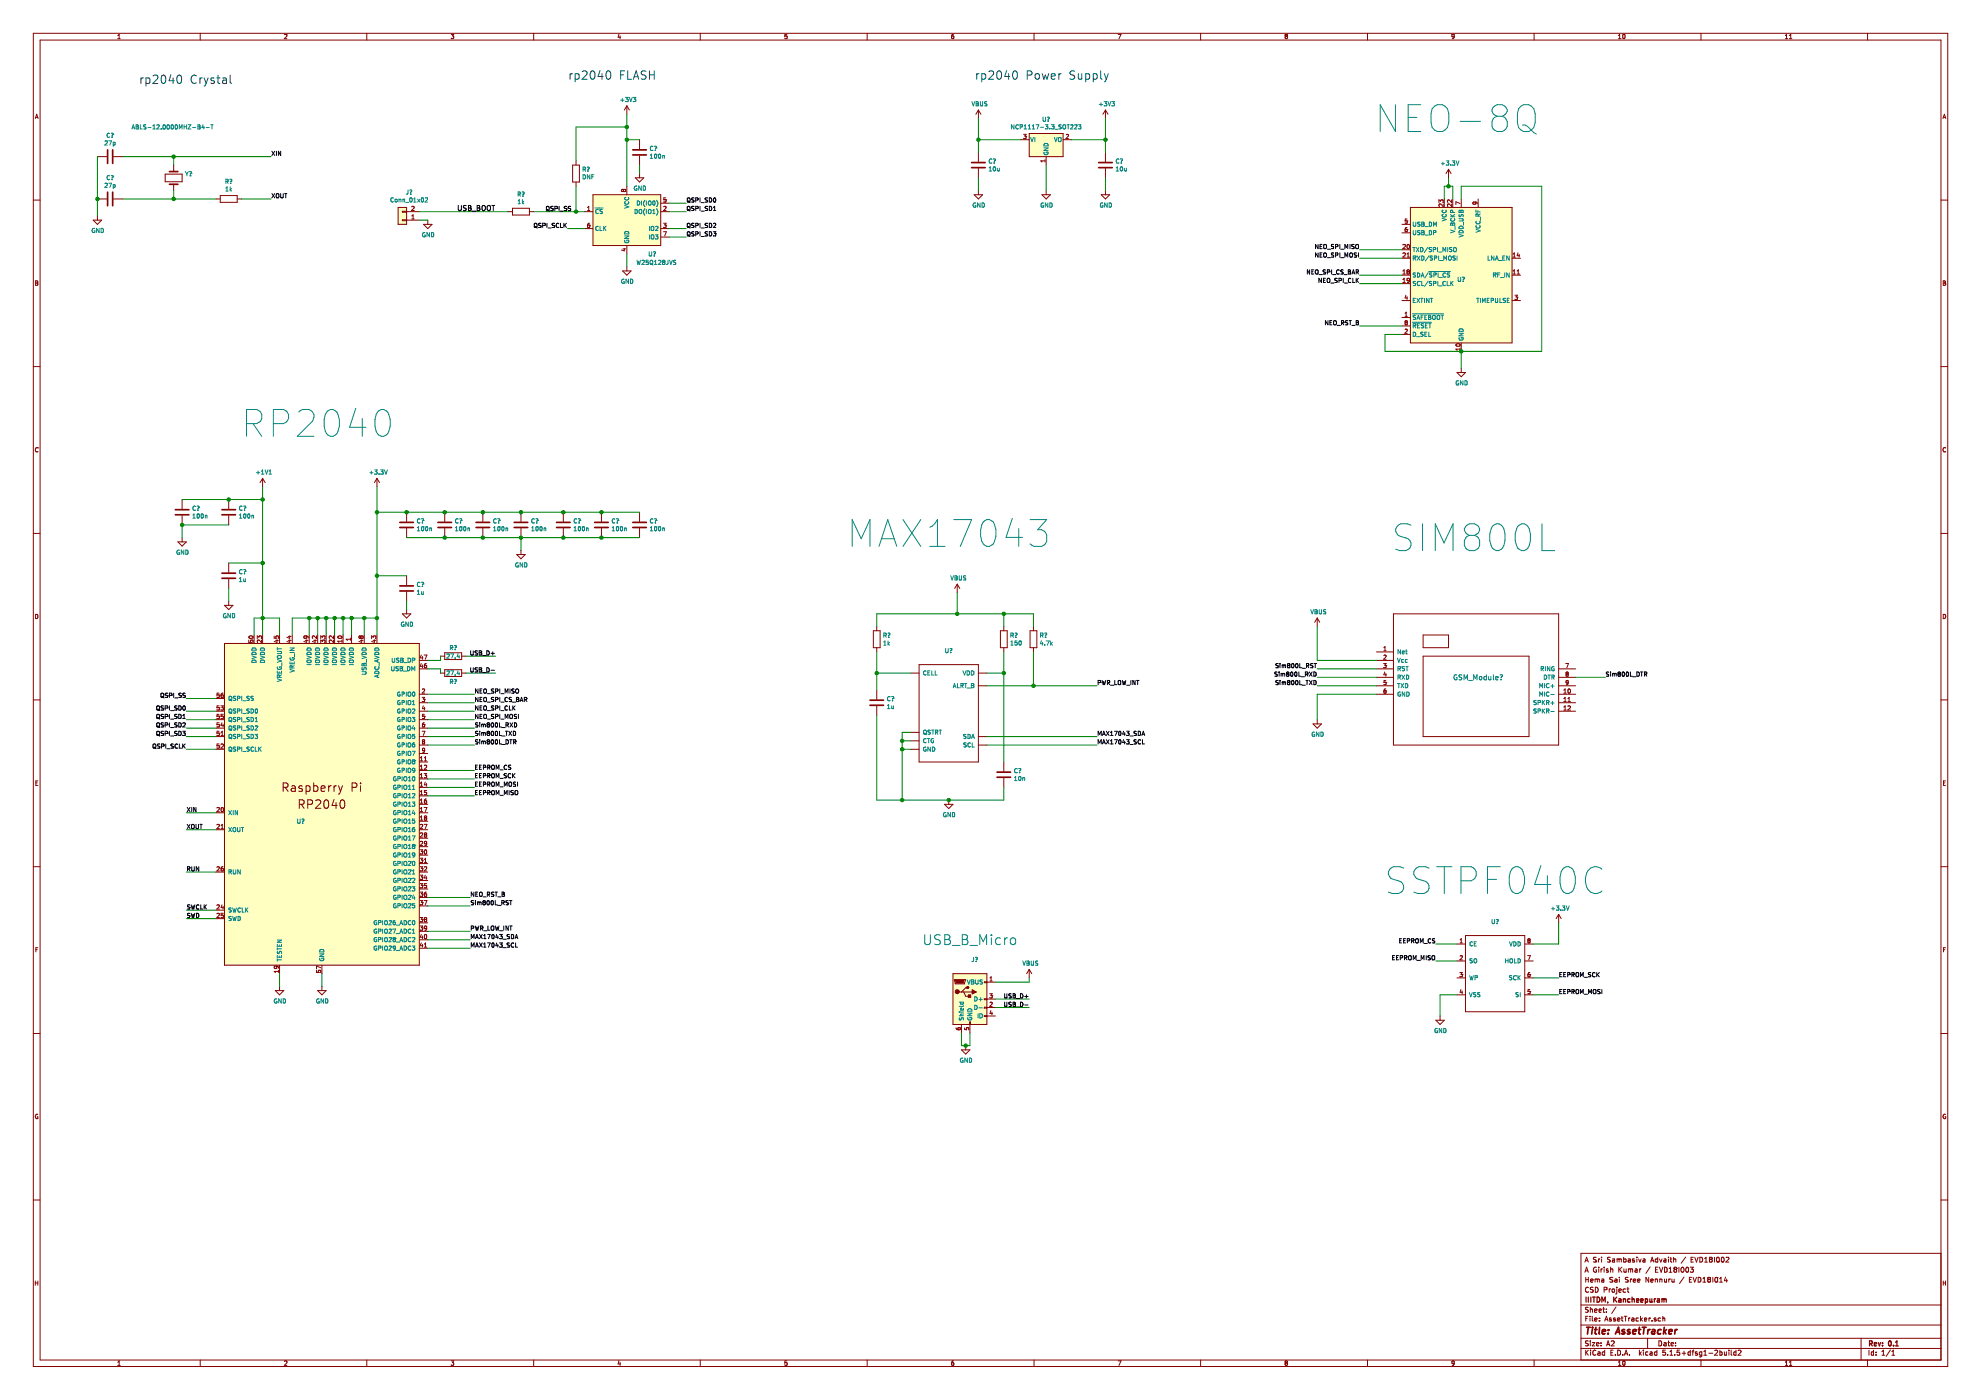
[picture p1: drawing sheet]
EESchema Schematic File Version 4
EELAYER 30 0
EELAYER END
$Descr A2 23386 16535
encoding utf-8
Sheet 1 1
Title "AssetTracker"
Date ""
Rev "0.1"
Comp "IIITDM, Kancheepuram"
Comment1 "CSD Project"
Comment2 "Hema Sai Sree Nennuru / EVD18I014"
Comment3 "A Girish Kumar / EVD18I003"
Comment4 "A Sri Sambasiva Advaith / EVD18I002"
$EndDescr
$Comp
L MCU_RaspberryPi_RP2040:RP2040 U?
U 1 1
P 3800 9500
F 0 "U?" H 3550 9300 50  0000 C CNN
F 1 "RP2040" H 3750 14000 315 0000 C CNN
F 2 "RP2040_minimal:RP2040-QFN-56" H 3050 9500 50  0001 C CNN
F 3 "" H 3050 9500 50  0001 C CNN
	1    3800 9500
	1    0    0    -1  
$EndComp
Wire Wire Line
	3450 7500 3450 7300
Wire Wire Line
	3450 7300 3650 7300
Wire Wire Line
	4450 7300 4450 7500
Wire Wire Line
	4300 7500 4300 7300
Connection ~ 4300 7300
Wire Wire Line
	4300 7300 4450 7300
Wire Wire Line
	4150 7500 4150 7300
Connection ~ 4150 7300
Wire Wire Line
	4150 7300 4300 7300
Wire Wire Line
	4050 7500 4050 7300
Connection ~ 4050 7300
Wire Wire Line
	4050 7300 4150 7300
Wire Wire Line
	3950 7500 3950 7300
Connection ~ 3950 7300
Wire Wire Line
	3950 7300 4050 7300
Wire Wire Line
	3850 7500 3850 7300
Connection ~ 3850 7300
Wire Wire Line
	3850 7300 3950 7300
Wire Wire Line
	3750 7500 3750 7300
Connection ~ 3750 7300
Wire Wire Line
	3750 7300 3850 7300
Wire Wire Line
	3650 7500 3650 7300
Connection ~ 3650 7300
Wire Wire Line
	3650 7300 3750 7300
Wire Wire Line
	3300 7500 3300 7300
Wire Wire Line
	3300 7300 3100 7300
Wire Wire Line
	3000 7300 3000 7500
Wire Wire Line
	3100 7500 3100 7300
Connection ~ 3100 7300
Wire Wire Line
	3100 7300 3000 7300
$Comp
L Device:C C?
U 1 1
P 4800 6950
F 0 "C?" H 4915 6996 50  0000 L CNN
F 1 "1u" H 4915 6905 50  0000 L CNN
F 2 "" H 4838 6800 50  0001 C CNN
F 3 "~" H 4800 6950 50  0001 C CNN
	1    4800 6950
	1    0    0    -1  
$EndComp
$Comp
L power:+3.3V #PWR?
U 1 1
P 4450 5750
F 0 "#PWR?" H 4450 5600 50  0001 C CNN
F 1 "+3.3V" H 4465 5923 50  0000 C CNN
F 2 "" H 4450 5750 50  0001 C CNN
F 3 "" H 4450 5750 50  0001 C CNN
	1    4450 5750
	1    0    0    -1  
$EndComp
Connection ~ 4450 7300
Wire Wire Line
	4450 5750 4450 6050
Wire Wire Line
	4800 6800 4450 6800
Connection ~ 4450 6800
Wire Wire Line
	4450 6800 4450 7300
$Comp
L power:GND #PWR?
U 1 1
P 4800 7200
F 0 "#PWR?" H 4800 6950 50  0001 C CNN
F 1 "GND" H 4805 7027 50  0000 C CNN
F 2 "" H 4800 7200 50  0001 C CNN
F 3 "" H 4800 7200 50  0001 C CNN
	1    4800 7200
	1    0    0    -1  
$EndComp
Wire Wire Line
	4800 7200 4800 7100
$Comp
L Device:C C?
U 1 1
P 4800 6200
F 0 "C?" H 4915 6246 50  0000 L CNN
F 1 "100n" H 4915 6155 50  0000 L CNN
F 2 "" H 4838 6050 50  0001 C CNN
F 3 "~" H 4800 6200 50  0001 C CNN
	1    4800 6200
	1    0    0    -1  
$EndComp
$Comp
L Device:C C?
U 1 1
P 5250 6200
F 0 "C?" H 5365 6246 50  0000 L CNN
F 1 "100n" H 5365 6155 50  0000 L CNN
F 2 "" H 5288 6050 50  0001 C CNN
F 3 "~" H 5250 6200 50  0001 C CNN
	1    5250 6200
	1    0    0    -1  
$EndComp
$Comp
L Device:C C?
U 1 1
P 5700 6200
F 0 "C?" H 5815 6246 50  0000 L CNN
F 1 "100n" H 5815 6155 50  0000 L CNN
F 2 "" H 5738 6050 50  0001 C CNN
F 3 "~" H 5700 6200 50  0001 C CNN
	1    5700 6200
	1    0    0    -1  
$EndComp
$Comp
L Device:C C?
U 1 1
P 6150 6200
F 0 "C?" H 6265 6246 50  0000 L CNN
F 1 "100n" H 6265 6155 50  0000 L CNN
F 2 "" H 6188 6050 50  0001 C CNN
F 3 "~" H 6150 6200 50  0001 C CNN
	1    6150 6200
	1    0    0    -1  
$EndComp
$Comp
L Device:C C?
U 1 1
P 6650 6200
F 0 "C?" H 6765 6246 50  0000 L CNN
F 1 "100n" H 6765 6155 50  0000 L CNN
F 2 "" H 6688 6050 50  0001 C CNN
F 3 "~" H 6650 6200 50  0001 C CNN
	1    6650 6200
	1    0    0    -1  
$EndComp
$Comp
L Device:C C?
U 1 1
P 7100 6200
F 0 "C?" H 7215 6246 50  0000 L CNN
F 1 "100n" H 7215 6155 50  0000 L CNN
F 2 "" H 7138 6050 50  0001 C CNN
F 3 "~" H 7100 6200 50  0001 C CNN
	1    7100 6200
	1    0    0    -1  
$EndComp
$Comp
L Device:C C?
U 1 1
P 7550 6200
F 0 "C?" H 7665 6246 50  0000 L CNN
F 1 "100n" H 7665 6155 50  0000 L CNN
F 2 "" H 7588 6050 50  0001 C CNN
F 3 "~" H 7550 6200 50  0001 C CNN
	1    7550 6200
	1    0    0    -1  
$EndComp
Wire Wire Line
	4800 6050 5250 6050
Wire Wire Line
	5250 6050 5700 6050
Connection ~ 5250 6050
Wire Wire Line
	5700 6050 6150 6050
Connection ~ 5700 6050
Connection ~ 6150 6050
Wire Wire Line
	6150 6050 6650 6050
Wire Wire Line
	6650 6050 7100 6050
Connection ~ 6650 6050
Wire Wire Line
	7550 6050 7100 6050
Connection ~ 7100 6050
Wire Wire Line
	7550 6350 7100 6350
Wire Wire Line
	7100 6350 6650 6350
Connection ~ 7100 6350
Wire Wire Line
	6650 6350 6150 6350
Connection ~ 6650 6350
Wire Wire Line
	5700 6350 6150 6350
Connection ~ 6150 6350
Wire Wire Line
	4800 6350 5250 6350
Wire Wire Line
	5700 6350 5250 6350
Connection ~ 5700 6350
Connection ~ 5250 6350
Wire Wire Line
	4800 6050 4450 6050
Connection ~ 4800 6050
Connection ~ 4450 6050
Wire Wire Line
	4450 6050 4450 6800
$Comp
L power:GND #PWR?
U 1 1
P 6150 6500
F 0 "#PWR?" H 6150 6250 50  0001 C CNN
F 1 "GND" H 6155 6327 50  0000 C CNN
F 2 "" H 6150 6500 50  0001 C CNN
F 3 "" H 6150 6500 50  0001 C CNN
	1    6150 6500
	1    0    0    -1  
$EndComp
Wire Wire Line
	6150 6500 6150 6350
$Comp
L Device:C C?
U 1 1
P 2700 6050
F 0 "C?" H 2815 6096 50  0000 L CNN
F 1 "100n" H 2815 6005 50  0000 L CNN
F 2 "" H 2738 5900 50  0001 C CNN
F 3 "~" H 2700 6050 50  0001 C CNN
	1    2700 6050
	1    0    0    -1  
$EndComp
$Comp
L Device:C C?
U 1 1
P 2150 6050
F 0 "C?" H 2265 6096 50  0000 L CNN
F 1 "100n" H 2265 6005 50  0000 L CNN
F 2 "" H 2188 5900 50  0001 C CNN
F 3 "~" H 2150 6050 50  0001 C CNN
	1    2150 6050
	1    0    0    -1  
$EndComp
$Comp
L Device:C C?
U 1 1
P 2700 6800
F 0 "C?" H 2815 6846 50  0000 L CNN
F 1 "1u" H 2815 6755 50  0000 L CNN
F 2 "" H 2738 6650 50  0001 C CNN
F 3 "~" H 2700 6800 50  0001 C CNN
	1    2700 6800
	1    0    0    -1  
$EndComp
$Comp
L power:GND #PWR?
U 1 1
P 2700 7100
F 0 "#PWR?" H 2700 6850 50  0001 C CNN
F 1 "GND" H 2705 6927 50  0000 C CNN
F 2 "" H 2700 7100 50  0001 C CNN
F 3 "" H 2700 7100 50  0001 C CNN
	1    2700 7100
	1    0    0    -1  
$EndComp
$Comp
L power:+1V1 #PWR?
U 1 1
P 3100 5750
F 0 "#PWR?" H 3100 5600 50  0001 C CNN
F 1 "+1V1" H 3115 5923 50  0000 C CNN
F 2 "" H 3100 5750 50  0001 C CNN
F 3 "" H 3100 5750 50  0001 C CNN
	1    3100 5750
	1    0    0    -1  
$EndComp
Wire Wire Line
	3100 5750 3100 5900
Wire Wire Line
	2700 7100 2700 6950
Wire Wire Line
	2700 6650 3100 6650
Connection ~ 3100 6650
Wire Wire Line
	3100 6650 3100 7300
Wire Wire Line
	2150 6200 2700 6200
Wire Wire Line
	2150 5900 2700 5900
Wire Wire Line
	2700 5900 3100 5900
Connection ~ 2700 5900
Connection ~ 3100 5900
Wire Wire Line
	3100 5900 3100 6650
$Comp
L power:GND #PWR?
U 1 1
P 2150 6350
F 0 "#PWR?" H 2150 6100 50  0001 C CNN
F 1 "GND" H 2155 6177 50  0000 C CNN
F 2 "" H 2150 6350 50  0001 C CNN
F 3 "" H 2150 6350 50  0001 C CNN
	1    2150 6350
	1    0    0    -1  
$EndComp
Wire Wire Line
	2150 6350 2150 6200
Connection ~ 2150 6200
$Comp
L power:GND #PWR?
U 1 1
P 3300 11650
F 0 "#PWR?" H 3300 11400 50  0001 C CNN
F 1 "GND" H 3305 11477 50  0000 C CNN
F 2 "" H 3300 11650 50  0001 C CNN
F 3 "" H 3300 11650 50  0001 C CNN
	1    3300 11650
	1    0    0    -1  
$EndComp
$Comp
L power:GND #PWR?
U 1 1
P 3800 11650
F 0 "#PWR?" H 3800 11400 50  0001 C CNN
F 1 "GND" H 3805 11477 50  0000 C CNN
F 2 "" H 3800 11650 50  0001 C CNN
F 3 "" H 3800 11650 50  0001 C CNN
	1    3800 11650
	1    0    0    -1  
$EndComp
Wire Wire Line
	3300 11650 3300 11500
Wire Wire Line
	3800 11650 3800 11500
Wire Wire Line
	2550 10750 2200 10750
Wire Wire Line
	2550 10850 2200 10850
Wire Wire Line
	2550 10300 2200 10300
Wire Wire Line
	2550 9800 2200 9800
Wire Wire Line
	2550 9600 2200 9600
Wire Wire Line
	2550 8850 2200 8850
Wire Wire Line
	2550 8700 2200 8700
Wire Wire Line
	2550 8600 2200 8600
Wire Wire Line
	2550 8500 2200 8500
Wire Wire Line
	2550 8400 2200 8400
Wire Wire Line
	2550 8250 2200 8250
Text Label 2200 10850 0    50   ~ 0
SWD
Text Label 2200 10750 0    50   ~ 0
SWCLK
Text Label 2200 10300 0    50   ~ 0
RUN
Text Label 2200 9800 0    50   ~ 0
XOUT
Text Label 2200 9600 0    50   ~ 0
XIN
Text Label 2200 8850 2    50   ~ 0
QSPI_SCLK
Text Label 2200 8700 2    50   ~ 0
QSPI_SD3
Text Label 2200 8600 2    50   ~ 0
QSPI_SD2
Text Label 2200 8500 2    50   ~ 0
QSPI_SD1
Text Label 2200 8400 2    50   ~ 0
QSPI_SD0
Text Label 2200 8250 2    50   ~ 0
QSPI_SS
$Comp
L Regulator_Linear:NCP1117-3.3_SOT223 U?
U 1 1
P 12350 1650
F 0 "U?" H 12350 1892 50  0000 C CNN
F 1 "NCP1117-3.3_SOT223" H 12350 1801 50  0000 C CNN
F 2 "Package_TO_SOT_SMD:SOT-223-3_TabPin2" H 12350 1850 50  0001 C CNN
F 3 "http://www.onsemi.com/pub_link/Collateral/NCP1117-D.PDF" H 12450 1400 50  0001 C CNN
	1    12350 1650
	1    0    0    -1  
$EndComp
$Comp
L Device:C C?
U 1 1
P 11550 1950
F 0 "C?" H 11665 1996 50  0000 L CNN
F 1 "10u" H 11665 1905 50  0000 L CNN
F 2 "" H 11588 1800 50  0001 C CNN
F 3 "~" H 11550 1950 50  0001 C CNN
	1    11550 1950
	1    0    0    -1  
$EndComp
$Comp
L power:GND #PWR?
U 1 1
P 11550 2250
F 0 "#PWR?" H 11550 2000 50  0001 C CNN
F 1 "GND" H 11555 2077 50  0000 C CNN
F 2 "" H 11550 2250 50  0001 C CNN
F 3 "" H 11550 2250 50  0001 C CNN
	1    11550 2250
	1    0    0    -1  
$EndComp
$Comp
L power:GND #PWR?
U 1 1
P 12350 2250
F 0 "#PWR?" H 12350 2000 50  0001 C CNN
F 1 "GND" H 12355 2077 50  0000 C CNN
F 2 "" H 12350 2250 50  0001 C CNN
F 3 "" H 12350 2250 50  0001 C CNN
	1    12350 2250
	1    0    0    -1  
$EndComp
$Comp
L Device:C C?
U 1 1
P 13050 1950
F 0 "C?" H 13165 1996 50  0000 L CNN
F 1 "10u" H 13165 1905 50  0000 L CNN
F 2 "" H 13088 1800 50  0001 C CNN
F 3 "~" H 13050 1950 50  0001 C CNN
	1    13050 1950
	1    0    0    -1  
$EndComp
$Comp
L power:GND #PWR?
U 1 1
P 13050 2250
F 0 "#PWR?" H 13050 2000 50  0001 C CNN
F 1 "GND" H 13055 2077 50  0000 C CNN
F 2 "" H 13050 2250 50  0001 C CNN
F 3 "" H 13050 2250 50  0001 C CNN
	1    13050 2250
	1    0    0    -1  
$EndComp
Wire Wire Line
	11550 2100 11550 2250
Wire Wire Line
	13050 2250 13050 2100
Wire Wire Line
	12350 2250 12350 1950
Wire Wire Line
	11550 1800 11550 1650
Wire Wire Line
	11550 1650 12050 1650
Wire Wire Line
	12650 1650 13050 1650
Wire Wire Line
	13050 1650 13050 1800
$Comp
L power:VBUS #PWR?
U 1 1
P 11550 1400
F 0 "#PWR?" H 11550 1250 50  0001 C CNN
F 1 "VBUS" H 11565 1573 50  0000 C CNN
F 2 "" H 11550 1400 50  0001 C CNN
F 3 "" H 11550 1400 50  0001 C CNN
	1    11550 1400
	1    0    0    -1  
$EndComp
$Comp
L power:+3V3 #PWR?
U 1 1
P 13050 1400
F 0 "#PWR?" H 13050 1250 50  0001 C CNN
F 1 "+3V3" H 13065 1573 50  0000 C CNN
F 2 "" H 13050 1400 50  0001 C CNN
F 3 "" H 13050 1400 50  0001 C CNN
	1    13050 1400
	1    0    0    -1  
$EndComp
Wire Wire Line
	11550 1650 11550 1400
Connection ~ 11550 1650
Wire Wire Line
	13050 1650 13050 1400
Connection ~ 13050 1650
Text Notes 13100 950  2    98   ~ 0
rp2040 Power Supply
Text Notes 7750 950  2    98   ~ 0
rp2040 FLASH
$Comp
L Memory_Flash:W25Q128JVS U?
U 1 1
P 7400 2600
F 0 "U?" H 7700 2200 50  0000 C CNN
F 1 "W25Q128JVS" H 7750 2100 50  0000 C CNN
F 2 "Package_SO:SOIC-8_5.23x5.23mm_P1.27mm" H 7400 2600 50  0001 C CNN
F 3 "http://www.winbond.com/resource-files/w25q128jv_dtr%20revc%2003272018%20plus.pdf" H 7400 2600 50  0001 C CNN
	1    7400 2600
	1    0    0    -1  
$EndComp
Wire Wire Line
	6900 2700 6700 2700
Text Label 6700 2700 2    50   ~ 0
QSPI_SCLK
Wire Wire Line
	7900 2400 8100 2400
Wire Wire Line
	7900 2500 8100 2500
Wire Wire Line
	7900 2700 8100 2700
Wire Wire Line
	7900 2800 8100 2800
Text Label 8100 2400 0    50   ~ 0
QSPI_SD0
Text Label 8100 2500 0    50   ~ 0
QSPI_SD1
Text Label 8100 2700 0    50   ~ 0
QSPI_SD2
Text Label 8100 2800 0    50   ~ 0
QSPI_SD3
$Comp
L power:GND #PWR?
U 1 1
P 7400 3150
F 0 "#PWR?" H 7400 2900 50  0001 C CNN
F 1 "GND" H 7405 2977 50  0000 C CNN
F 2 "" H 7400 3150 50  0001 C CNN
F 3 "" H 7400 3150 50  0001 C CNN
	1    7400 3150
	1    0    0    -1  
$EndComp
Wire Wire Line
	7400 3150 7400 3000
$Comp
L power:GND #PWR?
U 1 1
P 7550 2050
F 0 "#PWR?" H 7550 1800 50  0001 C CNN
F 1 "GND" H 7555 1877 50  0000 C CNN
F 2 "" H 7550 2050 50  0001 C CNN
F 3 "" H 7550 2050 50  0001 C CNN
	1    7550 2050
	1    0    0    -1  
$EndComp
$Comp
L Device:C C?
U 1 1
P 7550 1800
F 0 "C?" H 7665 1846 50  0000 L CNN
F 1 "100n" H 7665 1755 50  0000 L CNN
F 2 "" H 7588 1650 50  0001 C CNN
F 3 "~" H 7550 1800 50  0001 C CNN
	1    7550 1800
	1    0    0    -1  
$EndComp
$Comp
L power:+3V3 #PWR?
U 1 1
P 7400 1350
F 0 "#PWR?" H 7400 1200 50  0001 C CNN
F 1 "+3V3" H 7415 1523 50  0000 C CNN
F 2 "" H 7400 1350 50  0001 C CNN
F 3 "" H 7400 1350 50  0001 C CNN
	1    7400 1350
	1    0    0    -1  
$EndComp
Wire Wire Line
	7400 2200 7400 1650
Wire Wire Line
	7550 1650 7400 1650
Connection ~ 7400 1650
Wire Wire Line
	7400 1650 7400 1500
Wire Wire Line
	7550 2050 7550 1950
$Comp
L Connector_Generic:Conn_01x02 J?
U 1 1
P 4750 2600
F 0 "J?" H 4668 2275 50  0000 C CNN
F 1 "Conn_01x02" H 4668 2366 50  0000 C CNN
F 2 "" H 4750 2600 50  0001 C CNN
F 3 "~" H 4750 2600 50  0001 C CNN
	1    4750 2600
	-1   0    0    1   
$EndComp
$Comp
L power:GND #PWR?
U 1 1
P 5050 2600
F 0 "#PWR?" H 5050 2350 50  0001 C CNN
F 1 "GND" H 5055 2427 50  0000 C CNN
F 2 "" H 5050 2600 50  0001 C CNN
F 3 "" H 5050 2600 50  0001 C CNN
	1    5050 2600
	1    0    0    -1  
$EndComp
Wire Wire Line
	4950 2600 5050 2600
$Comp
L Device:R R?
U 1 1
P 6150 2500
F 0 "R?" V 5943 2500 50  0000 C CNN
F 1 "1k" V 6034 2500 50  0000 C CNN
F 2 "" V 6080 2500 50  0001 C CNN
F 3 "~" H 6150 2500 50  0001 C CNN
	1    6150 2500
	0    1    1    0   
$EndComp
Wire Wire Line
	6300 2500 6800 2500
Wire Wire Line
	6000 2500 4950 2500
Text Label 6750 2500 2    50   ~ 0
QSPI_SS
Text Label 5850 2500 2    59   ~ 0
USB_BOOT
$Comp
L Device:R R?
U 1 1
P 6800 2050
F 0 "R?" H 6730 2004 50  0000 R CNN
F 1 "DNF" H 6730 2095 50  0000 R CNN
F 2 "" V 6730 2050 50  0001 C CNN
F 3 "~" H 6800 2050 50  0001 C CNN
	1    6800 2050
	-1   0    0    1   
$EndComp
Wire Wire Line
	6800 1900 6800 1500
Wire Wire Line
	6800 1500 7400 1500
Connection ~ 7400 1500
Wire Wire Line
	7400 1500 7400 1350
Wire Wire Line
	6800 2200 6800 2500
Connection ~ 6800 2500
Wire Wire Line
	6800 2500 6900 2500
Text Notes 2750 1000 2    98   ~ 0
rp2040 Crystal\n
$Comp
L Device:Crystal Y?
U 1 1
P 2050 2100
F 0 "Y?" V 2004 2231 50  0000 L CNN
F 1 "ABLS-12.0000MHZ-B4-T" V 1450 1600 50  0000 L CNN
F 2 "" H 2050 2100 50  0001 C CNN
F 3 "~" H 2050 2100 50  0001 C CNN
	1    2050 2100
	0    1    1    0   
$EndComp
$Comp
L Device:C C?
U 1 1
P 1300 1850
F 0 "C?" V 1048 1850 50  0000 C CNN
F 1 "27p" V 1139 1850 50  0000 C CNN
F 2 "" H 1338 1700 50  0001 C CNN
F 3 "~" H 1300 1850 50  0001 C CNN
	1    1300 1850
	0    1    1    0   
$EndComp
$Comp
L Device:C C?
U 1 1
P 1300 2350
F 0 "C?" V 1048 2350 50  0000 C CNN
F 1 "27p" V 1139 2350 50  0000 C CNN
F 2 "" H 1338 2200 50  0001 C CNN
F 3 "~" H 1300 2350 50  0001 C CNN
	1    1300 2350
	0    1    1    0   
$EndComp
$Comp
L Device:R R?
U 1 1
P 2700 2350
F 0 "R?" V 2493 2350 50  0000 C CNN
F 1 "1k" V 2584 2350 50  0000 C CNN
F 2 "" V 2630 2350 50  0001 C CNN
F 3 "~" H 2700 2350 50  0001 C CNN
	1    2700 2350
	0    1    1    0   
$EndComp
Wire Wire Line
	1450 1850 2050 1850
Wire Wire Line
	2050 1850 2050 1950
Wire Wire Line
	2050 2250 2050 2350
Wire Wire Line
	2050 2350 1450 2350
Wire Wire Line
	2050 2350 2550 2350
Connection ~ 2050 2350
Wire Wire Line
	1150 1850 1150 2350
Wire Wire Line
	2050 1850 3200 1850
Connection ~ 2050 1850
Wire Wire Line
	2850 2350 3200 2350
$Comp
L power:GND #PWR?
U 1 1
P 1150 2550
F 0 "#PWR?" H 1150 2300 50  0001 C CNN
F 1 "GND" H 1155 2377 50  0000 C CNN
F 2 "" H 1150 2550 50  0001 C CNN
F 3 "" H 1150 2550 50  0001 C CNN
	1    1150 2550
	1    0    0    -1  
$EndComp
Wire Wire Line
	1150 2550 1150 2350
Connection ~ 1150 2350
Text Label 3200 1850 0    50   ~ 0
XIN
Text Label 3200 2350 0    50   ~ 0
XOUT
$Comp
L RF_GPS:NEO-8Q U?
U 1 1
P 17250 3250
F 0 "U?" H 17250 3200 50  0000 C CNN
F 1 "NEO-8Q" H 17200 5100 315 0000 C CNN
F 2 "RF_GPS:ublox_NEO" H 17650 2400 50  0001 C CNN
F 3 "https://www.u-blox.com/sites/default/files/NEO-8Q_DataSheet_%28UBX-15031913%29.pdf" H 17250 3250 50  0001 C CNN
	1    17250 3250
	1    0    0    -1  
$EndComp
Wire Wire Line
	17250 2350 17250 2200
Wire Wire Line
	17250 2200 18200 2200
Wire Wire Line
	18200 2200 18200 4150
Wire Wire Line
	18200 4150 17250 4150
Wire Wire Line
	16550 3950 16350 3950
Wire Wire Line
	16350 3950 16350 4150
Wire Wire Line
	16350 4150 17250 4150
Connection ~ 17250 4150
$Comp
L power:GND #PWR?
U 1 1
P 17250 4350
F 0 "#PWR?" H 17250 4100 50  0001 C CNN
F 1 "GND" H 17255 4177 50  0000 C CNN
F 2 "" H 17250 4350 50  0001 C CNN
F 3 "" H 17250 4350 50  0001 C CNN
	1    17250 4350
	1    0    0    -1  
$EndComp
Wire Wire Line
	17250 4350 17250 4150
Wire Wire Line
	17050 2350 17050 2200
Wire Wire Line
	17050 2200 17100 2200
Wire Wire Line
	17150 2200 17150 2350
$Comp
L power:+3.3V #PWR?
U 1 1
P 17100 2100
F 0 "#PWR?" H 17100 1950 50  0001 C CNN
F 1 "+3.3V" H 17115 2273 50  0000 C CNN
F 2 "" H 17100 2100 50  0001 C CNN
F 3 "" H 17100 2100 50  0001 C CNN
	1    17100 2100
	1    0    0    -1  
$EndComp
Wire Wire Line
	17100 2100 17100 2200
Connection ~ 17100 2200
Wire Wire Line
	17100 2200 17150 2200
Wire Wire Line
	16550 2950 16050 2950
Wire Wire Line
	16550 3050 16050 3050
Wire Wire Line
	16550 3250 16050 3250
Wire Wire Line
	16550 3350 16050 3350
Text Label 16050 2950 2    50   ~ 0
NEO_SPI_MISO
Text Label 16050 3050 2    50   ~ 0
NEO_SPI_MOSI
Text Label 16050 3250 2    50   ~ 0
NEO_SPI_CS_BAR
Text Label 16050 3350 2    50   ~ 0
NEO_SPI_CLK
Wire Wire Line
	5050 8200 5600 8200
Wire Wire Line
	5050 8300 5600 8300
Wire Wire Line
	5050 8400 5600 8400
Wire Wire Line
	5050 8500 5600 8500
Text Label 5600 8200 0    50   ~ 0
NEO_SPI_MISO
Text Label 5600 8300 0    50   ~ 0
NEO_SPI_CS_BAR
Text Label 5600 8400 0    50   ~ 0
NEO_SPI_CLK
Text Label 5600 8500 0    50   ~ 0
NEO_SPI_MOSI
$Comp
L sim800l:SIM800L GSM_Module?
U 1 1
P 17400 7950
F 0 "GSM_Module?" H 17450 7900 60  0000 C CNN
F 1 "SIM800L" H 17400 9550 315 0000 C CNN
F 2 "" H 17400 7950 60  0001 C CNN
F 3 "" H 17400 7950 60  0001 C CNN
	1    17400 7950
	1    0    0    -1  
$EndComp
Wire Wire Line
	16250 8100 15550 8100
Wire Wire Line
	16250 8000 15550 8000
Wire Wire Line
	16250 7800 15550 7800
Wire Wire Line
	15550 7800 15550 7400
Wire Wire Line
	16250 8200 15550 8200
Wire Wire Line
	15550 8200 15550 8500
$Comp
L power:GND #PWR?
U 1 1
P 15550 8500
F 0 "#PWR?" H 15550 8250 50  0001 C CNN
F 1 "GND" H 15555 8327 50  0000 C CNN
F 2 "" H 15550 8500 50  0001 C CNN
F 3 "" H 15550 8500 50  0001 C CNN
	1    15550 8500
	1    0    0    -1  
$EndComp
Text Label 15550 8000 2    50   ~ 0
Sim800L_RXD
Text Label 15550 8100 2    50   ~ 0
Sim800L_TXD
$Comp
L Device:R R?
U 1 1
P 5350 7750
F 0 "R?" V 5250 7750 50  0000 C CNN
F 1 "27.4" V 5350 7750 50  0000 C CNN
F 2 "" V 5280 7750 50  0001 C CNN
F 3 "~" H 5350 7750 50  0001 C CNN
	1    5350 7750
	0    1    1    0   
$EndComp
$Comp
L Device:R R?
U 1 1
P 5350 7950
F 0 "R?" V 5450 7950 50  0000 C CNN
F 1 "27.4" V 5350 7950 50  0000 C CNN
F 2 "" V 5280 7950 50  0001 C CNN
F 3 "~" H 5350 7950 50  0001 C CNN
	1    5350 7950
	0    1    1    0   
$EndComp
Wire Wire Line
	5050 7800 5200 7800
Wire Wire Line
	5200 7800 5200 7750
Wire Wire Line
	5050 7900 5200 7900
Wire Wire Line
	5200 7900 5200 7950
Wire Wire Line
	5500 7750 5850 7750
Wire Wire Line
	5500 7950 5850 7950
Text Label 5850 7750 2    50   ~ 0
USB_D+
Text Label 5850 7950 2    50   ~ 0
USB_D-
Wire Wire Line
	18600 8000 18950 8000
Text Label 18950 8000 0    50   ~ 0
Sim800L_DTR
$Comp
L MAX17043:MAX17043 U?
U 1 1
P 11200 8200
F 0 "U?" H 11200 8715 50  0000 C CNN
F 1 "MAX17043" H 11200 10100 315 0000 C CNN
F 2 "" H 11200 8200 50  0001 C CNN
F 3 "" H 11200 8200 50  0001 C CNN
	1    11200 8200
	1    0    0    -1  
$EndComp
$Comp
L power:GND #PWR?
U 1 1
P 11200 9450
F 0 "#PWR?" H 11200 9200 50  0001 C CNN
F 1 "GND" H 11205 9277 50  0000 C CNN
F 2 "" H 11200 9450 50  0001 C CNN
F 3 "" H 11200 9450 50  0001 C CNN
	1    11200 9450
	1    0    0    -1  
$EndComp
Wire Wire Line
	10750 8650 10650 8650
Wire Wire Line
	10650 8650 10650 8750
Wire Wire Line
	10650 8850 10750 8850
Wire Wire Line
	10750 8750 10650 8750
Connection ~ 10650 8750
Wire Wire Line
	10650 8750 10650 8850
Wire Wire Line
	11200 9450 10650 9450
Wire Wire Line
	10650 9450 10650 8850
Connection ~ 10650 8850
$Comp
L Device:R R?
U 1 1
P 10350 7550
F 0 "R?" H 10420 7596 50  0000 L CNN
F 1 "1k" H 10420 7505 50  0000 L CNN
F 2 "" V 10280 7550 50  0001 C CNN
F 3 "~" H 10350 7550 50  0001 C CNN
	1    10350 7550
	1    0    0    -1  
$EndComp
$Comp
L Device:R R?
U 1 1
P 11850 7550
F 0 "R?" H 11920 7596 50  0000 L CNN
F 1 "150" H 11920 7505 50  0000 L CNN
F 2 "" V 11780 7550 50  0001 C CNN
F 3 "~" H 11850 7550 50  0001 C CNN
	1    11850 7550
	1    0    0    -1  
$EndComp
$Comp
L Device:R R?
U 1 1
P 12200 7550
F 0 "R?" H 12270 7596 50  0000 L CNN
F 1 "4.7k" H 12270 7505 50  0000 L CNN
F 2 "" V 12130 7550 50  0001 C CNN
F 3 "~" H 12200 7550 50  0001 C CNN
	1    12200 7550
	1    0    0    -1  
$EndComp
$Comp
L Device:C C?
U 1 1
P 10350 8300
F 0 "C?" H 10465 8346 50  0000 L CNN
F 1 "1u" H 10465 8255 50  0000 L CNN
F 2 "" H 10388 8150 50  0001 C CNN
F 3 "~" H 10350 8300 50  0001 C CNN
	1    10350 8300
	1    0    0    -1  
$EndComp
$Comp
L Device:C C?
U 1 1
P 11850 9150
F 0 "C?" H 11965 9196 50  0000 L CNN
F 1 "10n" H 11965 9105 50  0000 L CNN
F 2 "" H 11888 9000 50  0001 C CNN
F 3 "~" H 11850 9150 50  0001 C CNN
	1    11850 9150
	1    0    0    -1  
$EndComp
Wire Wire Line
	10750 7950 10350 7950
Wire Wire Line
	10350 7950 10350 7700
Wire Wire Line
	10350 8150 10350 7950
Connection ~ 10350 7950
Wire Wire Line
	10350 8450 10350 9450
Wire Wire Line
	10350 9450 10650 9450
Connection ~ 10650 9450
Wire Wire Line
	11850 7700 11850 7950
Wire Wire Line
	11850 9450 11200 9450
Wire Wire Line
	11850 9300 11850 9450
Connection ~ 11200 9450
Wire Wire Line
	11650 7950 11850 7950
Connection ~ 11850 7950
Wire Wire Line
	11850 7950 11850 9000
Wire Wire Line
	11650 8100 12200 8100
Wire Wire Line
	12200 8100 12200 7700
Wire Wire Line
	12200 8100 12950 8100
Connection ~ 12200 8100
Wire Wire Line
	11650 8700 12950 8700
Wire Wire Line
	11650 8800 12950 8800
Wire Wire Line
	10350 7400 10350 7250
Wire Wire Line
	10350 7250 11300 7250
Wire Wire Line
	12200 7250 12200 7400
Wire Wire Line
	11850 7400 11850 7250
Connection ~ 11850 7250
Wire Wire Line
	11850 7250 12200 7250
$Comp
L power:VBUS #PWR?
U 1 1
P 11300 7000
F 0 "#PWR?" H 11300 6850 50  0001 C CNN
F 1 "VBUS" H 11315 7173 50  0000 C CNN
F 2 "" H 11300 7000 50  0001 C CNN
F 3 "" H 11300 7000 50  0001 C CNN
	1    11300 7000
	1    0    0    -1  
$EndComp
Wire Wire Line
	11300 7000 11300 7250
Connection ~ 11300 7250
Wire Wire Line
	11300 7250 11850 7250
Text Label 12950 8100 0    50   ~ 0
PWR_LOW_INT
Text Label 12950 8700 0    50   ~ 0
MAX17043_SDA
Text Label 12950 8800 0    50   ~ 0
MAX17043_SCL
Wire Wire Line
	5050 8600 5600 8600
Wire Wire Line
	5050 8700 5600 8700
Text Label 5600 8600 0    50   ~ 0
Sim800L_RXD
Text Label 5600 8700 0    50   ~ 0
Sim800L_TXD
Wire Wire Line
	5050 8800 5600 8800
Text Label 5600 8800 0    50   ~ 0
Sim800L_DTR
Wire Wire Line
	5050 11100 5550 11100
Wire Wire Line
	5050 11200 5550 11200
Text Label 5550 11100 0    50   ~ 0
MAX17043_SDA
Text Label 5550 11200 0    50   ~ 0
MAX17043_SCL
Wire Wire Line
	5050 11000 5550 11000
Text Label 5550 11000 0    50   ~ 0
PWR_LOW_INT
Wire Wire Line
	16250 7900 15550 7900
Text Label 15550 7900 2    50   ~ 0
Sim800L_RST
Wire Wire Line
	16050 3850 16550 3850
Text Label 16050 3850 2    50   ~ 0
NEO_RST_B
Wire Wire Line
	5050 10700 5550 10700
Wire Wire Line
	5050 10600 5550 10600
Text Label 5550 10700 0    50   ~ 0
Sim800L_RST
Text Label 5550 10600 0    50   ~ 0
NEO_RST_B
$Comp
L Connector:USB_B_Micro J?
U 1 1
P 11450 11800
F 0 "J?" H 11507 12267 50  0000 C CNN
F 1 "USB_B_Micro" H 11450 12500 118 0000 C CNN
F 2 "" H 11600 11750 50  0001 C CNN
F 3 "~" H 11600 11750 50  0001 C CNN
	1    11450 11800
	1    0    0    -1  
$EndComp
$Comp
L power:GND #PWR?
U 1 1
P 11400 12350
F 0 "#PWR?" H 11400 12100 50  0001 C CNN
F 1 "GND" H 11405 12177 50  0000 C CNN
F 2 "" H 11400 12350 50  0001 C CNN
F 3 "" H 11400 12350 50  0001 C CNN
	1    11400 12350
	1    0    0    -1  
$EndComp
Wire Wire Line
	11350 12200 11350 12350
Wire Wire Line
	11350 12350 11400 12350
Wire Wire Line
	11400 12350 11450 12350
Wire Wire Line
	11450 12350 11450 12200
Connection ~ 11400 12350
Wire Wire Line
	11750 11600 12150 11600
Wire Wire Line
	12150 11600 12150 11550
$Comp
L power:VBUS #PWR?
U 1 1
P 12150 11550
F 0 "#PWR?" H 12150 11400 50  0001 C CNN
F 1 "VBUS" H 12165 11723 50  0000 C CNN
F 2 "" H 12150 11550 50  0001 C CNN
F 3 "" H 12150 11550 50  0001 C CNN
	1    12150 11550
	1    0    0    -1  
$EndComp
Wire Wire Line
	11750 11800 12150 11800
Wire Wire Line
	11750 11900 12150 11900
Text Label 12150 11800 2    50   ~ 0
USB_D+
Text Label 12150 11900 2    50   ~ 0
USB_D-
$Comp
L power:VBUS #PWR?
U 1 1
P 15550 7400
F 0 "#PWR?" H 15550 7250 50  0001 C CNN
F 1 "VBUS" H 15565 7573 50  0000 C CNN
F 2 "" H 15550 7400 50  0001 C CNN
F 3 "" H 15550 7400 50  0001 C CNN
	1    15550 7400
	1    0    0    -1  
$EndComp
$Comp
L EEPROM_LOCAL:SSTPF040C U?
U 1 1
P 17650 11550
F 0 "U?" H 17650 12215 50  0000 C CNN
F 1 "SSTPF040C" H 17650 12700 315 0000 C CNN
F 2 "" H 17650 11550 50  0001 C CNN
F 3 "" H 17650 11550 50  0001 C CNN
	1    17650 11550
	1    0    0    -1  
$EndComp
$Comp
L power:+3.3V #PWR?
U 1 1
P 18400 10900
F 0 "#PWR?" H 18400 10750 50  0001 C CNN
F 1 "+3.3V" H 18415 11073 50  0000 C CNN
F 2 "" H 18400 10900 50  0001 C CNN
F 3 "" H 18400 10900 50  0001 C CNN
	1    18400 10900
	1    0    0    -1  
$EndComp
Wire Wire Line
	18100 11150 18400 11150
Wire Wire Line
	18400 11150 18400 10900
$Comp
L power:GND #PWR?
U 1 1
P 17000 12000
F 0 "#PWR?" H 17000 11750 50  0001 C CNN
F 1 "GND" H 17005 11827 50  0000 C CNN
F 2 "" H 17000 12000 50  0001 C CNN
F 3 "" H 17000 12000 50  0001 C CNN
	1    17000 12000
	1    0    0    -1  
$EndComp
Wire Wire Line
	17000 12000 17000 11750
Wire Wire Line
	17000 11750 17200 11750
Wire Wire Line
	17200 11150 16950 11150
Wire Wire Line
	17200 11350 16950 11350
Wire Wire Line
	18100 11550 18400 11550
Wire Wire Line
	18100 11750 18400 11750
Text Label 18400 11750 0    50   ~ 0
EEPROM_MOSI
Text Label 18400 11550 0    50   ~ 0
EEPROM_SCK
Text Label 16950 11350 2    50   ~ 0
EEPROM_MISO
Text Label 16950 11150 2    50   ~ 0
EEPROM_CS
Wire Wire Line
	5050 9100 5600 9100
Wire Wire Line
	5050 9200 5600 9200
Wire Wire Line
	5050 9300 5600 9300
Wire Wire Line
	5050 9400 5600 9400
Text Label 5600 9100 0    50   ~ 0
EEPROM_CS
Text Label 5600 9200 0    50   ~ 0
EEPROM_SCK
Text Label 5600 9300 0    50   ~ 0
EEPROM_MOSI
Text Label 5600 9400 0    50   ~ 0
EEPROM_MISO
$EndSCHEMATC
